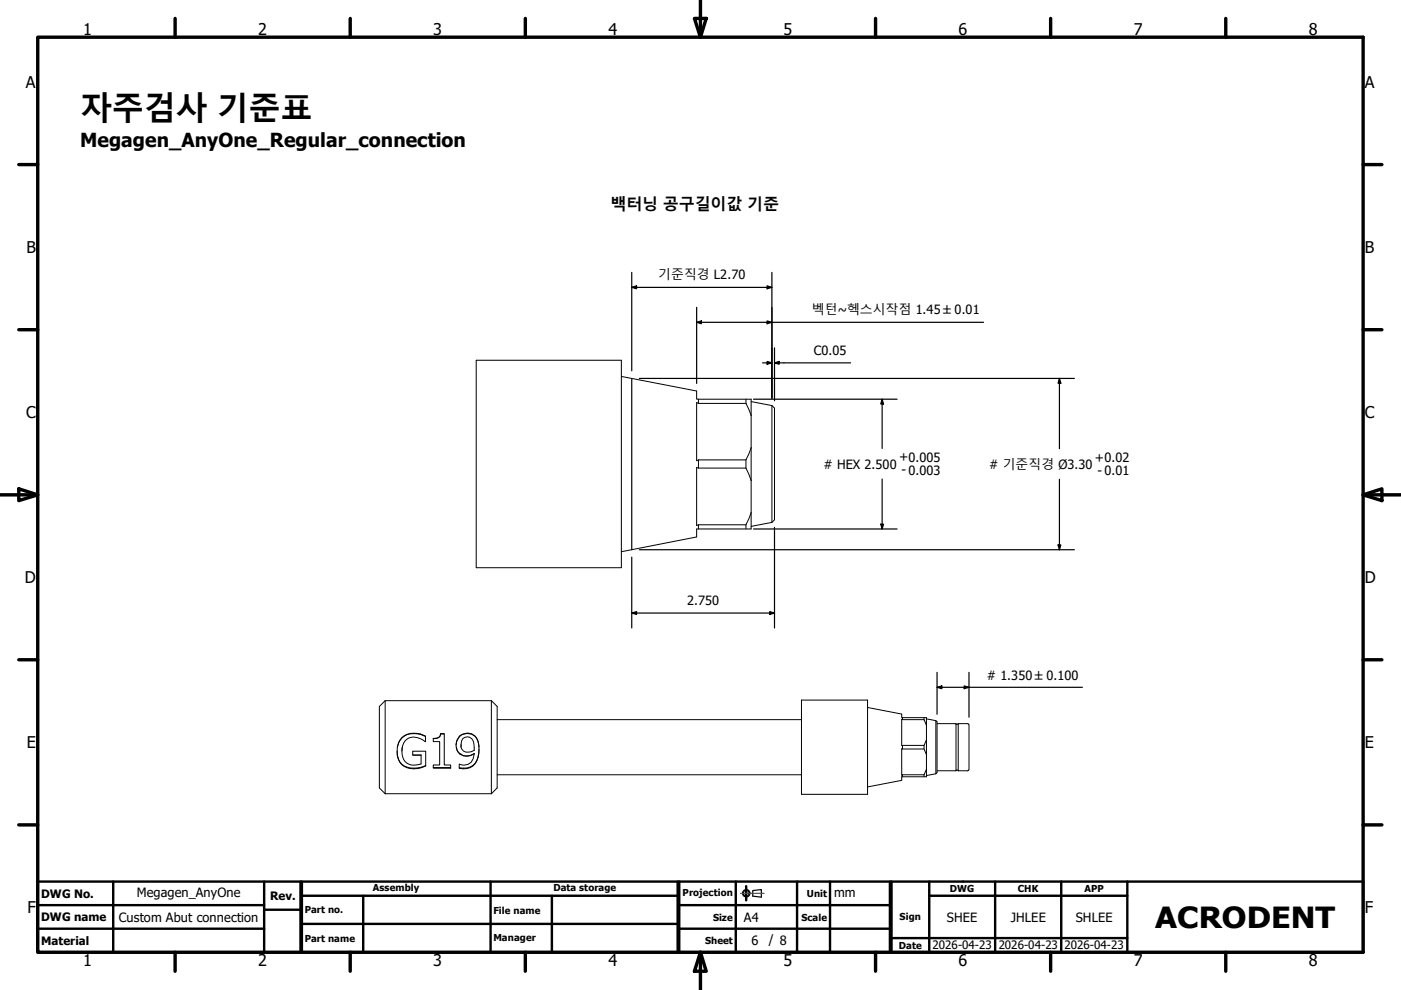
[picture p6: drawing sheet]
<svg xmlns="http://www.w3.org/2000/svg" width="297mm" height="210mm" viewBox="0 0 297 210" stroke-linecap="round" stroke-linejoin="round" font-family="sans-serif">
<g fill="none" stroke="#000" stroke-width=".21">
<path d="M101 76.4h30.7v44h-30.7zM131.7 79.8l16 3.1v1.7h11.6v27.6h-11.6v1.6l-16 3.2M148.1 84.6v.9M148.1 97.5v1.7M158.2 99.2h-10.1l-.4-.1v12.3l.4-.1h10.1M158.2 99.2l1.1 2.7M158.2 85.5h-10.1l-.4-.1v12.3l.4-.2h10.1M158.2 85.5l1.1 2.6M158.2 84.6v.9M158.2 97.5v1.7M159.3 94.9l-1.1 2.6M159.3 85.1l4.4 .9"/>
<path d="M163.7 86l.5 .5v23.7l-.5 .6M163.7 86v24.8M148.1 111.3v.9M158.2 111.3v.9M159.3 108.7l-1.1 2.6M163.7 110.8l-4.4 .8M81.7 148.6v19.7M81.7 148.6l-1.3 1.2v17.3l1.3 1.2M81.7 148.6h22.5M84.2 159.3a3.2 3.2 0 0 0 3.6 3.6l1.4-.2 1.1-.4M85.3 158.4l-.1 .8M89.2 155.7a3.8 3.8 0 0 0-4.6 1.6l-.4 1.1"/>
<path d="M89.2 155.6a3.6 3.6 0 0 0-5 2.8 3.7 3.7 0 0 0 2.1 4.4 5.4 5.4 0 0 0 4-.4v-3.1h-2.8v.8h1.8h-1.8M89.2 155.7l1 .4v1.1a3.5 3.5 0 0 0-3.9-.5 3.6 3.6 0 0 0 0 5.1 3.1 3.1 0 0 0 3 .2v-1.9M89.2 155.7l1 .4M93.4 155.6a1.2 1.2 0 0 1-1.5 1M93.4 155.5a1.19 1.19 0 0 1-1.5 1.1v.6h1.3v5h-1.3v.7h3.6v-.7h-1.3v-6.7l-.8 .1M93.4 155.6h.8M96.7 158.4a2.32 2.32 0 0 0 3.8 1.4M97.4 156.1a2.41 2.41 0 0 1 2.7-.5 2.41 2.41 0 0 1 1.4 2.3 5.2 5.2 0 0 1-1.2 4.5 3.5 3.5 0 0 1-2.9 .5v-.9a2.23 2.23 0 0 0 3.1-2.2M97.4 156.1l-.5 .8-.2 1.1M97.4 156.1v.1M97.5 159.9h.1M97.7 158v.4"/>
<path d="M98.1 156.6a1.43 1.43 0 0 1 1.7-.2 1.43 1.43 0 0 1 .7 1.5v1.2a1.68 1.68 0 0 1-2.8-.7l.1-1.2zM100.5 159.8a2.56 2.56 0 0 1-3 .1M101.6 158.8a3.5 3.5 0 0 1-2.6 4h-1.6M101.6 158.4a2.49 2.49 0 0 0-1.3-2.6 2.49 2.49 0 0 0-2.9 .4 2.56 2.56 0 0 0 .1 3.7M104.2 148.6v19.7M104.2 148.6l1.2 1.2v17.3l-1.2 1.2M105.4 152.6h64.5M169.9 148.4h14v20h-14zM183.9 150l7.3 1.4v.8h5.2v1.6M191.2 158.8h4.7l.5 1.2v3.1l-.5 1.2-4.7 .1zM191.2 152.5l4.7 .1 .5 1.2v3.1l-.5 1.1-4.7 .1zM191.3 152.2v.4"/>
<path d="M191.3 158v.8M195.9 152.2v.4M195.9 158v.8M196.4 156.9v3.1M196.4 152.4l2 .4M198.4 152.8l.3 .2v10.8l-.3 .3M198.4 152.8v11.3M198.7 153.4h4v10M202.7 153.4v.1M202.7 153.5l.2 .1 .2-.1M205.4 153.7l-.2-.3h-2v10h2l.2-.2M205.4 153.7v9.5"/>
<path d="M81.7 168.3h22.5M91.9 162.7h3.6M105.4 164.3h64.5M191.3 164.3v.4M195.9 164.3v.4M196.4 163.1v1.6h-5.2v.8l-7.3 1.3M198.4 164.1l-2 .3M198.7 163.4h4M202.7 163.4h.1M202.7 163.4l.2-.1 .2 .1"/>
</g>
<g fill="none" stroke="#000" stroke-width=".72">
<path d="M148.5 0v7.9M8 7.9h281v194h-281zM37.1 3.9v4M74.3 3.9v4M111.4 3.9v4M147.2 3.9h2.5l-1.2 4zM185.6 3.9v4M222.8 3.9v4M259.9 3.9v4M4 34.9h4M289 34.9h4M4 69.9h4"/>
<path d="M289 69.9h4M0 104.9h8M4 103.6l4 1.3-4 1.2zM289 104.9l4-1.3v2.5zM289 104.9h8M4 139.9h4M289 139.9h4M4 174.9h4M289 174.9h4M37.1 201.9v4M74.3 201.9v4M111.4 201.9v4"/>
<path d="M148.5 201.9l1.2 4h-2.5zM148.5 201.9v8M185.6 201.9v4M222.8 201.9v4M259.9 201.9v4"/>
</g>
<g fill="none" stroke="#000" stroke-width=".51">
<path d="M8 196.9h48M8 191.9h48M8 186.9h281v15M24 186.9v15M56 192.9h7.7M56 186.9v15M63.7 186.9v15M64 195.9h79.7M64 189.9h79.7M77 189.9v12M104 186.9v15M117 189.9v12"/>
<path d="M143.7 186.9v15M144 196.9h44.7M144 191.9h44.7M144 186.9v15M156 186.9v15M158.2 187.9v.3M158.2 188.4h.1M158.2 188.6v.6M158.2 189.3v.2M158.2 189.6v.6M158.2 190.3v.2M158.2 190.6v.3"/>
<path d="M169 186.9v15M176 186.9v15M188.7 186.9v15M189 198.9h50M189 186.9v15M197 189.9h42M197 186.9v15M211 186.9v15M225 186.9v15M239 186.9v15"/>
</g>
<!-- layer: 7 -->
<g fill="none" stroke="#000" stroke-width=".25">
<path d="M159.6 188.8l1.8-.2v1.6l-1.8-.2z"/>
<circle cx="158.2" cy="189.4" r=".78"/>
<circle cx="158.2" cy="189.4" r=".61"/>
</g>
<!-- layer: 1 -->
<path d="M157 189.4h.4M157.6 189.4h.1M157.8 189.4h.9M158.8 189.4h.2M159.1 189.4h.8M160.1 189.4h.1M160.3 189.4h.9M161.3 189.4h.2M161.6 189.4h.4" fill="none" stroke="#f00" stroke-width=".25"/>
<path d="M8 186.9v15h281M64 186.9v15" fill="none" stroke="#000" stroke-width=".51"/>
<path d="M133.9 80.2v36.4" fill="none" stroke="#000" stroke-width=".25"/>
<g fill="none" stroke="#000" stroke-width=".25">
<path d="M133.9 57.8v20.8M163.7 57.8v26.6M133.9 60.9l1.1-.3v.6zM133.9 60.9h29.8M147.7 68.3l1-.3v.6zM147.7 68.3h60.8M147.7 65.2v16.1M161.7 76.9h2M162.6 68l1.1 .3-1.1 .3zM162.6 60.6l1.1 .3-1.1 .3zM162.6 76.6l1.1 .3-1.1 .3zM164.2 76.9l1-.3v.6z"/>
<path d="M164.2 73.8v11.2M164.2 76.9h16.1M135.6 80.2h92.2M159.8 84.6h30.4M187 84.6l.3 1.1h-.6zM187 84.6v10.5M224.6 80.2l.3 1.1h-.6zM224.6 80.2v14.9M133.9 118.1v15.1M135.6 116.6h92.2M159.8 112.2h30.4M164.2 111.8v21.4"/>
<path d="M186.7 111.1h.6l-.3 1.1zM187 101.6v10.6M224.3 115.5h.6l-.3 1.1zM224.6 101.6v15M133.9 130l1.1-.3v.6zM133.9 130h30.3M163.2 129.7l1 .3-1 .3zM198.7 145.7l1-.3v.6zM198.7 145.7h30.8M198.7 142.6v8.8M204.4 145.4l1 .3-1 .3zM205.4 142.6v9.5"/>
</g>
<g fill="#000">
<path d="M133.9 60.9l1.1-.3v.6zM147.7 68.3l1-.3v.6zM162.6 68l1.1 .3-1.1 .3zM162.6 60.6l1.1 .3-1.1 .3zM162.6 76.6l1.1 .3-1.1 .3zM164.2 76.9l1-.3v.6zM187 84.6l.3 1.1h-.6zM224.6 80.2l.3 1.1h-.6zM186.7 111.1h.6l-.3 1.1zM224.3 115.5h.6l-.3 1.1zM133.9 130l1.1-.3v.6zM163.2 129.7l1 .3-1 .3z"/>
<path d="M198.7 145.7l1-.3v.6zM204.4 145.4l1 .3-1 .3z"/>
</g>
<text font-size="6.9" x="17" y="25.4">자주검사 기준표</text>
<text font-size="6.2" x="244.9" y="196.7">ACRODENT</text>
<text font-size="4.1" x="17" y="31.1">Megagen_AnyOne_Regular_connection</text>
<g font-size="3.4">
<text x="17.6" y="7.5">1</text>
<text x="54.7" y="7.5">2</text>
<text x="91.9" y="7.5">3</text>
<text x="129" y="7.5">4</text>
<text x="166.1" y="7.5">5</text>
<text x="203.2" y="7.5">6</text>
<text x="240.4" y="7.5">7</text>
<text x="277.5" y="7.5">8</text>
<text x="5.5" y="18.6">A</text>
<text x="289.4" y="18.6">A</text>
<text x="129.4" y="44.6">백터닝 공구길이값 기준</text>
<text x="5.6" y="53.7">B</text>
<text x="289.4" y="53.7">B</text>
<text x="5.5" y="88.7">C</text>
<text x="289.4" y="88.7">C</text>
<text x="5.2" y="123.7">D</text>
<text x="289.4" y="123.7">D</text>
<text x="5.7" y="158.6">E</text>
<text x="289.4" y="158.6">E</text>
<text x="5.8" y="193.6">F</text>
<text x="289.4" y="193.6">F</text>
<text x="17.6" y="204.8">1</text>
<text x="54.7" y="204.9">2</text>
<text x="91.9" y="204.9">3</text>
<text x="129" y="204.8">4</text>
<text x="166.1" y="204.8">5</text>
<text x="203.2" y="204.9">6</text>
<text x="240.4" y="204.8">7</text>
<text x="277.5" y="204.9">8</text>
</g>
<g font-size="2.7">
<text x="139.6" y="59.2">기준직경 L2.70</text>
<text x="172.1" y="66.6">벡턴~헥스시작점 1.45 ±0.01</text>
<text x="172.6" y="75.3">C0.05</text>
<text x="174.6" y="99.4"># HEX 2.500</text>
<text x="190.6" y="97.8">+0.005</text>
<text x="191.1" y="100.6">- 0.003</text>
<text x="209.7" y="99.4"># 기준직경 Ø3.30</text>
<text x="232.2" y="97.9">+0.02</text>
<text x="232.7" y="100.6">- 0.01</text>
<text x="145.7" y="128.3">2.750</text>
<text x="209.3" y="144.1"># 1.350 ±0.100</text>
<text x="29" y="190.1">Megagen_AnyOne</text>
<text x="176.9" y="190.2">mm</text>
<text x="25.2" y="195.4">Custom Abut connection</text>
<text x="157.7" y="195.4">A4</text>
<text x="200.7" y="195.4">SHEE</text>
<text x="214.3" y="195.4">JHLEE</text>
<text x="228.1" y="195.4">SHLEE</text>
<text x="159.3" y="200.4">6</text>
<text x="163" y="200.3">/ 8</text>
</g>
<g font-size="2.5">
<text x="8.7" y="190.3">DWG No.</text>
<text x="57.3" y="190.8">Rev.</text>
<text x="8.7" y="195.3">DWG name</text>
<text x="8.7" y="200.3">Material</text>
<text x="197.7" y="201.3">2026-04-23</text>
<text x="211.8" y="201.3">2026-04-23</text>
<text x="225.7" y="201.3">2026-04-23</text>
</g>
<g font-size="2">
<text x="79.1" y="189">Assembly</text>
<text x="117.3" y="188.9">Data storage</text>
<text x="144.7" y="190">Projection</text>
<text x="171.1" y="190.2">Unit</text>
<text x="201.4" y="189.2">DWG</text>
<text x="215.8" y="189.2">CHK</text>
<text x="230" y="189.2">APP</text>
<text x="64.6" y="193.6">Part no.</text>
<text x="104.6" y="193.7">File name</text>
<text x="151.2" y="195.2">Size</text>
<text x="169.9" y="195.2">Scale</text>
<text x="190.7" y="195">Sign</text>
<text x="64.6" y="199.7">Part name</text>
<text x="104.6" y="199.4">Manager</text>
<text x="149.5" y="200.2">Sheet</text>
<text x="190.5" y="201.1">Date</text>
</g>
</svg>
